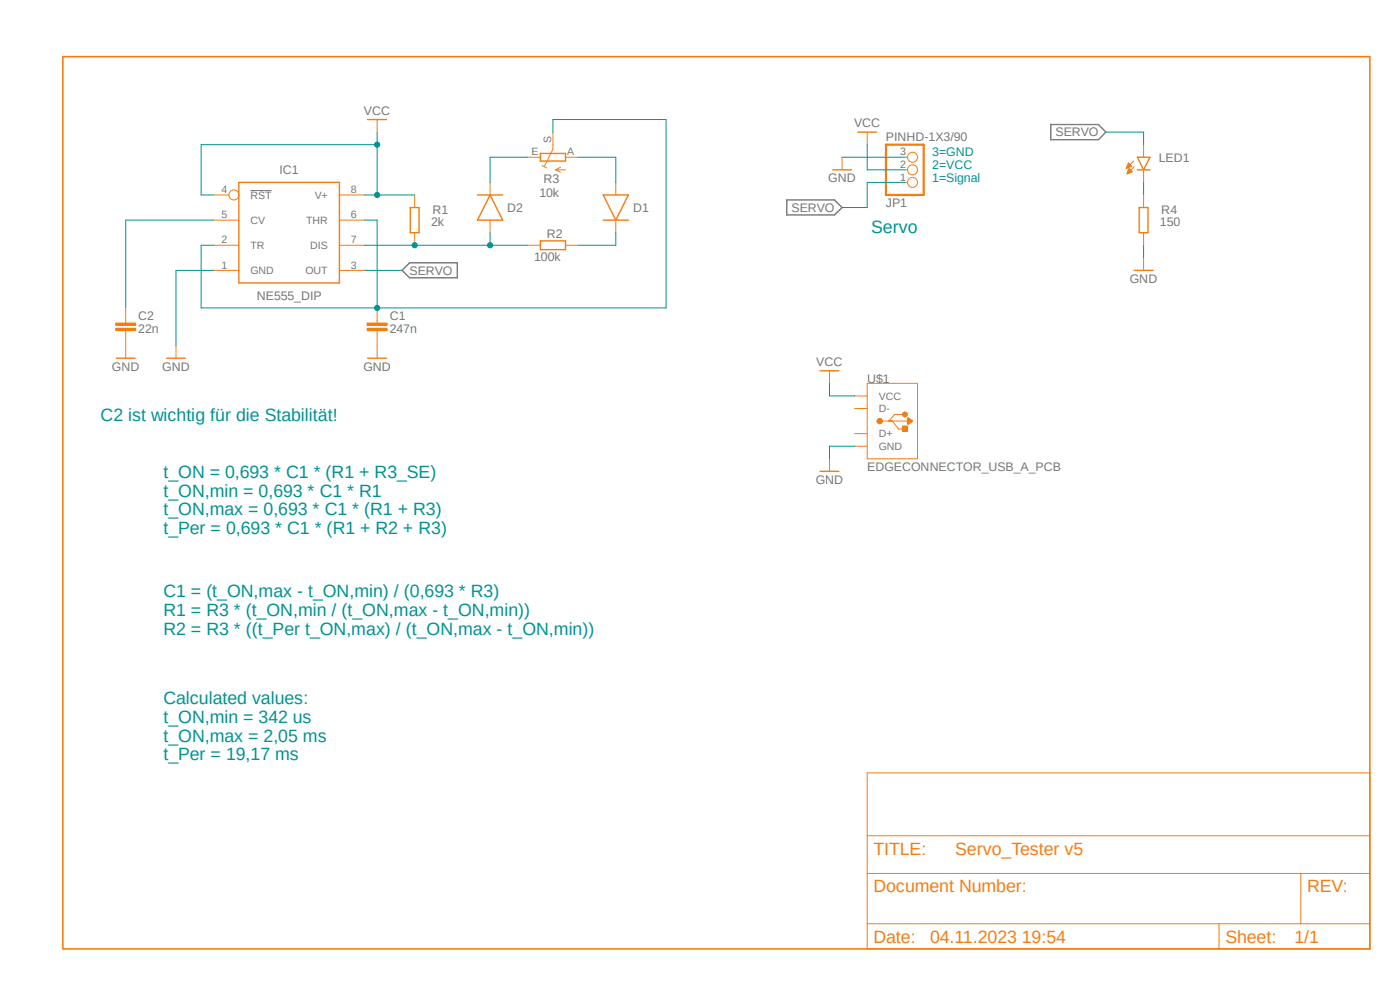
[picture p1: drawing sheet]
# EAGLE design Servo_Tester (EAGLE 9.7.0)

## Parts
C1  247n  C_CHIP-0805(2012-METRIC)  [CAPC2012X110]
C2  22n  C_CHIP-0805(2012-METRIC)  [CAPC2012X110]
D1  DIODE_LL4148_SOD-80  [DIOMELF3516]
D2  DIODE_LL4148_SOD-80  [DIOMELF3516]
IC1  NE555_DIP  ICM7555_DIP  [DIP826W53P254L959H508Q8B]
JP1  PINHD-1X3/90  [1X03/90]
LED1  LEDCHIP-LED0805  [CHIP-LED0805]
R1  2k  R-EU_R0805  [R0805]
R2  100k  R-EU_R0805  [R0805]
R3  10k  TRIM_EU-LI15  [LI15]
R4  150  R-EU_R0805  [R0805]
U$1  EDGECONNECTOR_USB_A_PCB  [EDGECONNECTOR_USB_A_PCB]

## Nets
GND: C1.2 C2.2 IC1.1(GND) JP1.3 R4.1 U$1.GND
N$1: C2.1 IC1.5(CV)
N$2: C1.1 IC1.2(TR) IC1.6(THR) R3.S
N$3: D2.2(A) IC1.7(DIS) R1.1 R2.1
N$4: D1.1(C) R2.2
N$5: D2.1(C) R3.E
N$6: D1.2(A) R3.A
N$7: LED1.C R4.2
SERVO: IC1.3(OUT) JP1.1 LED1.A
VCC: IC1.4(!RST) IC1.8(V+) JP1.2 R1.2 U$1.VCC
Unconnected: U$1.D+ U$1.D-

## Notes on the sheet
- 3=GND
  2=VCC
  1=Signal
- Servo
- C2 ist wichtig für die Stabilität!
- t_ON = 0,693 * C1 * (R1 + R3_SE)
  t_ON,min = 0,693 * C1 * R1
  t_ON,max = 0,693 * C1 * (R1 + R3)
  t_Per = 0,693 * C1 * (R1 + R2 + R3)
- C1 = (t_ON,max - t_ON,min) / (0,693 * R3)
  R1 = R3 * (t_ON,min / (t_ON,max - t_ON,min))
  R2 = R3 * ((t_Per t_ON,max) / (t_ON,max - t_ON,min))
- Calculated values:
  t_ON,min = 342 us
  t_ON,max = 2,05 ms
  t_Per = 19,17 ms
